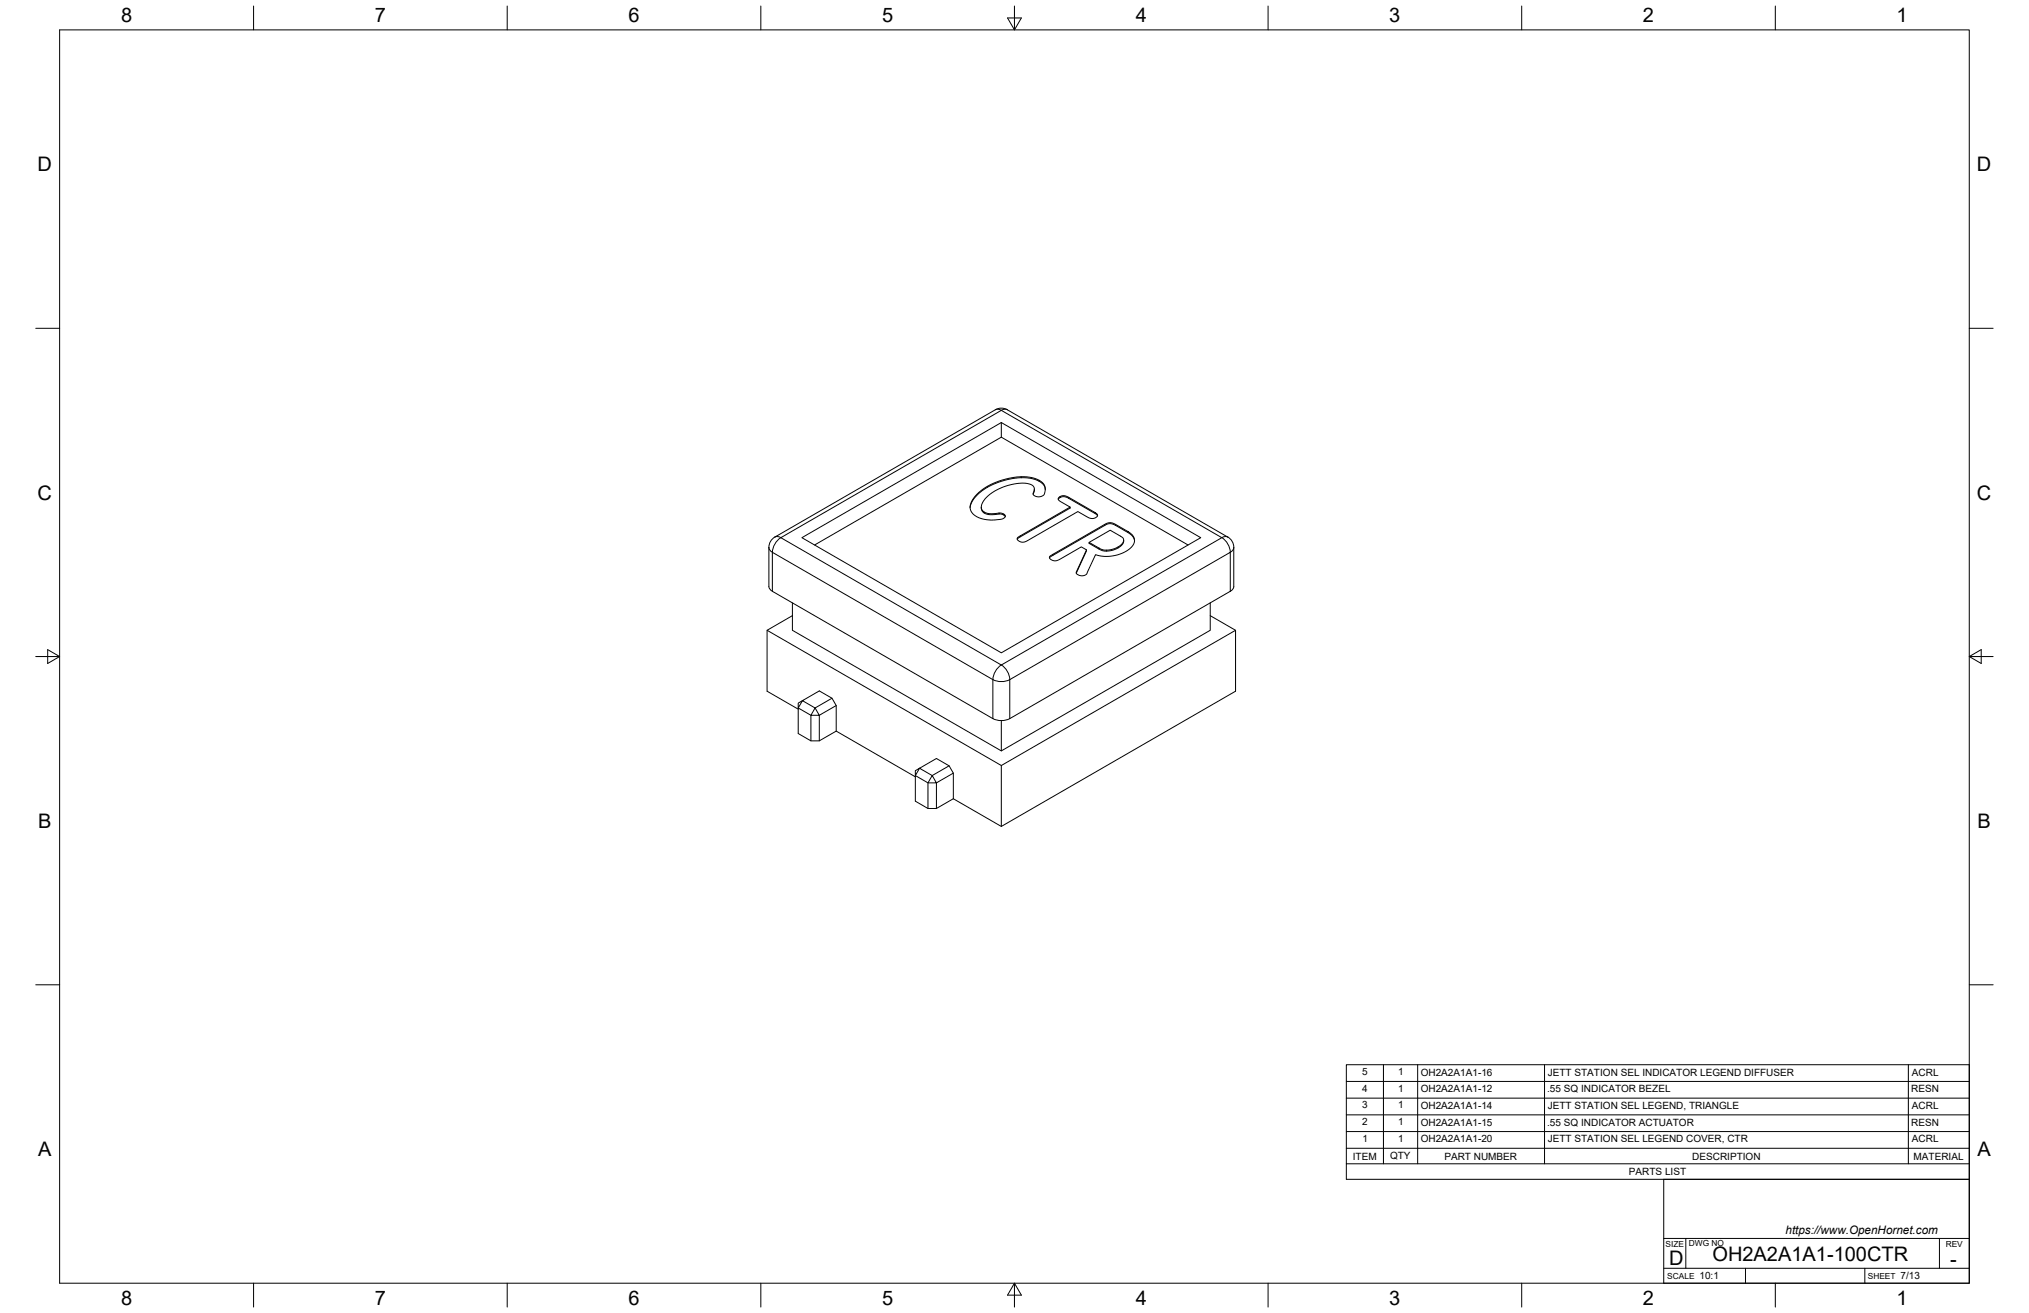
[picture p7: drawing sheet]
<svg xmlns="http://www.w3.org/2000/svg" width="864mm" height="559mm" viewBox="0 0 864 559" stroke-linecap="round" stroke-linejoin="round" font-family="sans-serif">
<!-- layer: Visible Narrow -->
<path d="M423.7 174.4l1.1-.2 1.4 .4M428.7 174.4l-1.1-.2-1.4 .4M454.9 211.7v.4M329.8 228.6l1.2-.3 1.4 .5a8 8 0 0 0-3.7 6.2l-1.1-.9-.3-1.1M332.3 228.8l93.9-54.2 93.8 54.2-93.8 54.2zM434.3 228v.5M448.1 235.9v.4M467.7 233.2v.5M522.6 228.6l-1.2-.3-1.3 .5a8 8 0 0 1 3.5 6.3l1.2-1 .3-1.1M328.7 251.7v-16.6l93.9 54.1v16.6M523.6 251.7v-16.6l-93.8 54.1v16.6M425 284l1.2-1a8 8 0 0 1 3.6 6.2 8 8 0 0 1-7.2 0l.5-2.3z" fill="none" stroke="#000" stroke-width=".43"/>
<!-- layer: Visible -->
<g fill="none" stroke="#000" stroke-width=".43">
<path d="M426.2 179.8v6.3l-79.5 45.8M426.2 186.1l79.5 45.8M413.1 215.1l-.2 1M415.6 210.5l2.8-2.3 3-1.8 6.9-2.6 4.3-.8 3.4-.1 3.1 .3 2.3 .8a4.2 4.2 0 0 1 2.4 7l-1.3 .4h-1.2a1.33 1.33 0 0 1-1.4-1.8l.2-.7a2.43 2.43 0 0 0-2.6-3.1l-2.7-.2-4 .6a17.6 17.6 0 0 0-12.9 8.4l-.1 .3a3.2 3.2 0 0 0 3.9 3.8l4.4-.3 1.5 .7 .3 .7-1.4 1.1-4.2 .4-3.2-.3-2.9-.8a4.9 4.9 0 0 1-1.6-8.4zM417.7 215.8a2.57 2.57 0 0 0 1.2 2.6M418.9 218v.4l1.8 .6 4.5-.2M420.3 207.4l-4.4 3.3a10.9 10.9 0 0 0-2.8 4.4v-.4M425.2 218.4v.4l2 .4M427.2 218.8l.7 1.1M434.7 203.3l-6.9 1.1-3.1 1-4.4 2v-.4M434.7 203.3l4.6 .4 3.1 1.2v-.5v.5l.7 .4a3.7 3.7 0 0 1 1.8 3.1M434.7 202.9v.4"/>
<path d="M439.9 210l-.2 .4M440.2 208.1l-.3 1.9v-.4M451.2 211.3v.5l1.7-.4 1.6 .5 11.6 6.7M451.2 211.8l-.8 .7M455.5 215.8v.4l-21.6 12.5-.9 .8M466.1 218.2v.4l1 .9M327.3 233v16.6l.3 1.1 1.1 .9M341.3 228.8l84.9-49 84.9 49-84.9 49zM433.1 228.9l22.4-13.1-4-2.3a1.23 1.23 0 0 1-1.1-1.4 1.23 1.23 0 0 1 1.4-1l1.2-.1 1.3 .4 11.8 6.8a1.21 1.21 0 0 1 1 1.4 1.21 1.21 0 0 1-1.3 1l-1.3 .1-1.2-.4-4.5-2.6-22 12.7-1.4 .4-1.5-.4a1.1 1.1 0 0 1-.8-1.5zM446.7 237.1v.3M446.9 236.7l23.8-13.8 1.1-.4 2.5 .4 7.4 4.5 .8 1.1 .4 1.1-.1 1.2-.6 1.3a15.5 15.5 0 0 1-15.9 4l-3.4 7.4a2.61 2.61 0 0 1-2.4 1.6 2.61 2.61 0 0 1-2.4-1.5l4.3-9.6-2.2-1.3-9.8 5.7-1.2 .3-1.3-.3a1.15 1.15 0 0 1-1-1.7zM462.4 234l-4.3 10"/>
<path d="M463.5 230.8l9-5.1 4.4 2.5a2.07 2.07 0 0 1 1.4 1.9 2.07 2.07 0 0 1-1.4 2l-1 .7v.4M470.2 223.2v.4M474.8 223.2v.4M475.9 232.8l-2.2 .9-2.7 .4v.4M478.3 229.9a4.8 4.8 0 0 1-4.3 4.1l-2.6 .5a5.4 5.4 0 0 1-3.7-.8l-4.2-2.5v-.4l5.3 3 2.2 .3M480.1 226.2v.5M482.9 230.2a4.7 4.7 0 0 0-2.8-3.5l-6.1-3.5-1.3-.3-1.3 .1-23.3 13.3-1.4 1.1M525.1 233v16.6l-.1 .7-.9 1-94.3 54.5a8 8 0 0 1-7.2 0M525.1 233a5 5 0 0 0-2.5-4.4l-93.9-54.2a5.1 5.1 0 0 0-5 0l-93.9 54.2a5 5 0 0 0-2.5 4.4M328.7 251.7l93.9 54.1M337.3 256.6v11.6l88.9 51.4M458.2 243.3v.5"/>
<path d="M515.1 256.6v11.6l-88.9 51.4v-12.9M326.5 268.2l99.7 57.6v25.9M337.3 262l-10.8 6.2v26l13.2 7.6M515.1 262l10.8 6.2M339.7 299.2l1.8-1-1.8 3.1zM354.1 297.2l-7.2 4.1-5.4-3.1 7.2-4.2 5.4 3.2 1.8 3.1v10.9M345.1 315.3v-10.9l-5.4-3.1v10.9l5.4 3.1h3.6l7.2-4.1 33.7 19.4M346.9 301.3l1.8 3.1h-3.6zM355.9 300.3l-7.2 4.1v10.9M389.6 328l1.8-1-1.8 3.1zM396.8 330.1l1.8 3.1h-3.6zM404 325.9l-7.2 4.2-5.4-3.1 7.2-4.2 5.4 3.1 1.8 3.1v10.9"/>
<path d="M405.8 339.9l-7.2 4.2h-3.6l-5.4-3.1v-10.9l5.4 3.1v10.9M405.8 329l-7.2 4.2v10.9M426.2 325.8l99.7-57.6v26l-99.7 57.5-20.4-11.8"/>
</g>
<!-- layer: Border -->
<g fill="none" stroke="#000" stroke-width=".43">
<path d="M25.4 12.7h812.8v533.4h-812.8zM107.9 2.6v10.1M215.9 2.6v10.1M323.8 2.6v10.1M428.8 7.6h5.9l-2.9 5.1zM431.8 2.6v10.1M539.7 2.6v10.1M647.7 2.6v10.1M755.6 2.6v10.1M15.2 139.7h10.2M838.2 139.7h10.1M15.2 279.4h10.2"/>
<path d="M20.3 276.5l5.1 2.9-5.1 3zM838.2 279.4l5.1-2.9v5.9zM838.2 279.4h10.1M15.2 419.1h10.2M838.2 419.1h10.1M107.9 546.1v10.2M215.9 546.1v10.2M323.8 546.1v10.2M431.8 546.1l2.9 5.1h-5.9zM431.8 546.1v10.2M539.7 546.1v10.2M647.7 546.1v10.2"/>
<path d="M755.6 546.1v10.2"/>
</g>
<!-- layer: Titleblock -->
<path d="M708.1 501.9h130.1v44.2h-130.1zM708.1 539.8h130.1M708.1 527.1h130.1M717.5 527.1v12.7M742.9 539.8v6.3M793.7 539.8v6.3M825.5 527.1v12.7" fill="none" stroke="#000" stroke-width=".43"/>
<!-- layer: Parts Lists -->
<path d="M573 453.1h265.2v48.8h-265.2zM588.8 453.1v42.2M603.4 453.1v42.2M657.4 453.1v42.2M812.2 453.1v42.2M573 474.5h265.2M573 467.4h265.2M573 460.2h265.2M573 495.3h265.2M573 488.7h265.2M573 481.6h265.2" fill="none" stroke="#000" stroke-width=".43"/>
<g font-size="8.5">
<text x="51.6" y="9.4">8</text>
<text x="159.5" y="9.4">7</text>
<text x="267.5" y="9.4">6</text>
<text x="375.4" y="9.3">5</text>
<text x="483.4" y="9.4">4</text>
<text x="591.3" y="9.4">3</text>
<text x="699.3" y="9.4">2</text>
<text x="807.2" y="9.4">1</text>
<text x="16" y="72.9">D</text>
<text x="841.4" y="72.9">D</text>
<text x="16" y="212.6">C</text>
<text x="841.4" y="212.6">C</text>
<text x="16.2" y="352.3">B</text>
<text x="841.7" y="352.3">B</text>
<text x="16.2" y="492">A</text>
<text x="841.7" y="492">A</text>
<text x="710.4" y="538.4">D</text>
<text x="728.9" y="536.7">OH2A2A1A1-100CTR</text>
<text x="830.1" y="538.8">-</text>
<text x="51.6" y="555.5">8</text>
<text x="159.5" y="555.5">7</text>
<text x="267.5" y="555.5">6</text>
<text x="375.4" y="555.4">5</text>
<text x="483.4" y="555.5">4</text>
<text x="591.3" y="555.5">3</text>
<text x="699.3" y="555.5">2</text>
<text x="807.2" y="555.5">1</text>
</g>
<text font-size="5" x="760" y="525.2">https://www.OpenHornet.com</text>
<g font-size="4.3">
<text x="579.8" y="457.5">5</text>
<text x="595.1" y="457.5">1</text>
<text x="604.7" y="457.8">OH2A2A1A1-16</text>
<text x="658.8" y="457.8">JETT STATION SEL INDICATOR LEGEND DIFFUSER</text>
<text x="813.8" y="457.8">ACRL</text>
<text x="579.8" y="464.6">4</text>
<text x="595.1" y="464.6">1</text>
<text x="604.7" y="464.9">OH2A2A1A1-12</text>
<text x="658.5" y="464.9">.55 SQ INDICATOR BEZEL</text>
<text x="813.4" y="464.9">RESN</text>
<text x="579.8" y="471.7">3</text>
<text x="595.1" y="471.7">1</text>
<text x="604.7" y="472">OH2A2A1A1-14</text>
<text x="658.8" y="472">JETT STATION SEL LEGEND, TRIANGLE</text>
<text x="813.8" y="472">ACRL</text>
<text x="579.8" y="478.8">2</text>
<text x="595.1" y="478.8">1</text>
<text x="604.7" y="479.1">OH2A2A1A1-15</text>
<text x="658.5" y="479.1">.55 SQ INDICATOR ACTUATOR</text>
<text x="813.4" y="479.1">RESN</text>
<text x="579.9" y="485.9">1</text>
<text x="595.1" y="485.9">1</text>
<text x="604.7" y="486.2">OH2A2A1A1-20</text>
<text x="658.8" y="486.2">JETT STATION SEL LEGEND COVER, CTR</text>
<text x="813.8" y="486.2">ACRL</text>
<text x="575.8" y="493.5">ITEM</text>
<text x="591.7" y="493.4">QTY</text>
<text x="614.8" y="493.5">PART NUMBER</text>
<text x="720.3" y="493.5">DESCRIPTION</text>
<text x="814.5" y="493.5">MATERIAL</text>
<text x="693.3" y="500.1">PARTS LIST</text>
<text x="723.4" y="544.5">10:1</text>
<text x="809" y="544.5">7/13</text>
</g>
<g font-size="3.5">
<text x="708.9" y="530.9">SIZE</text>
<text x="718.9" y="530.5">DWG NO</text>
<text x="828.2" y="530.9">REV</text>
<text x="709.6" y="544.2">SCALE</text>
<text x="795" y="544.2">SHEET</text>
</g>
</svg>
